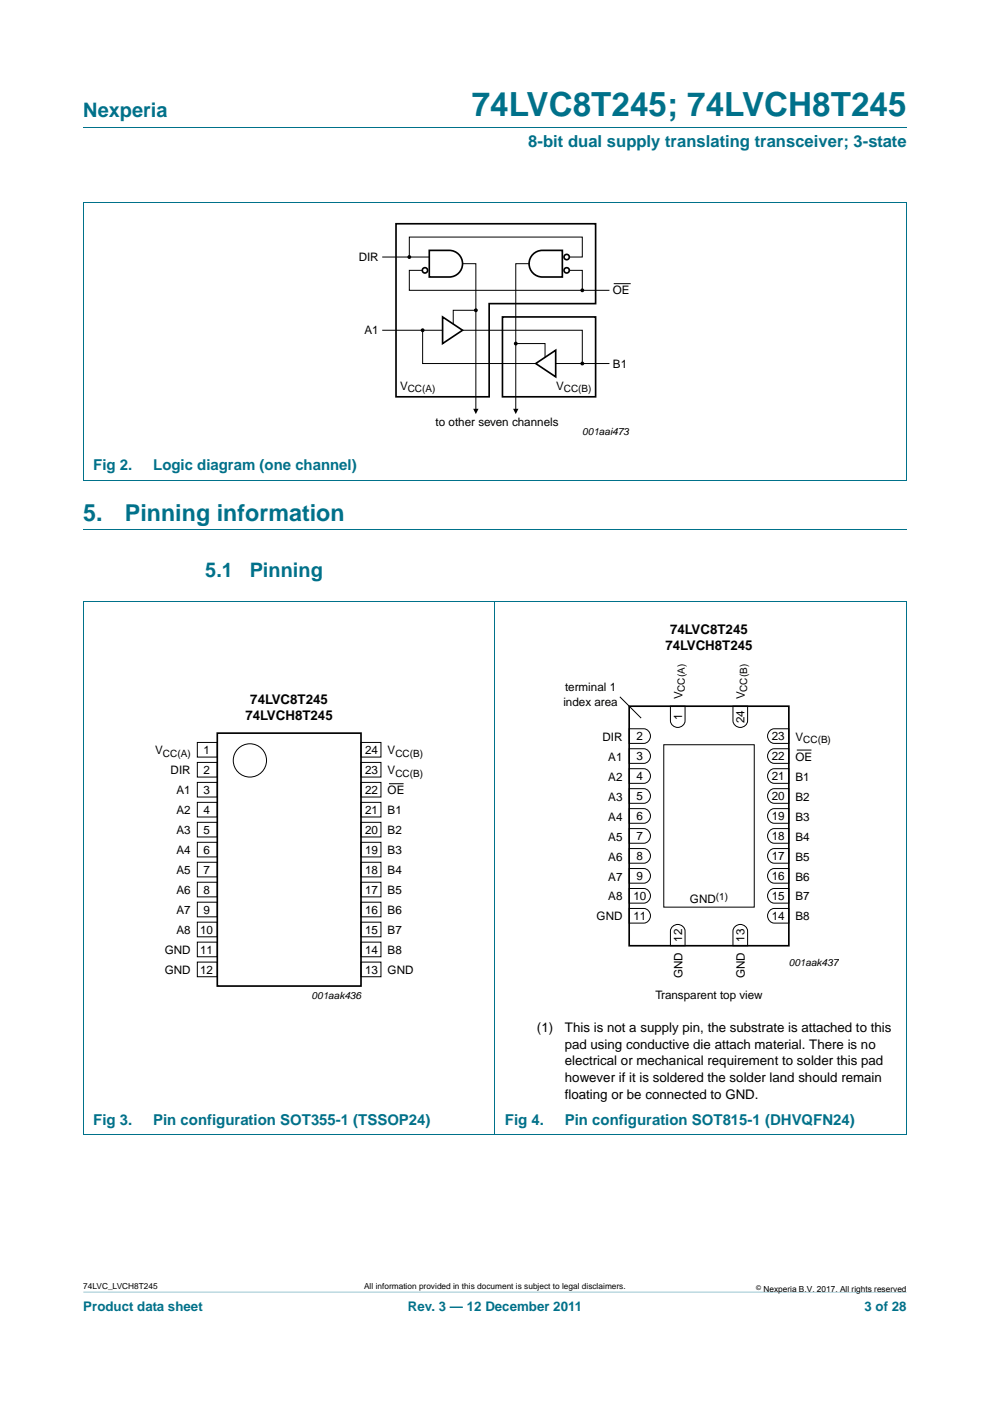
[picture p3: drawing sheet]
<svg xmlns="http://www.w3.org/2000/svg" width="210mm" height="297mm" viewBox="0 0 210 297" stroke-linecap="round" stroke-linejoin="round" font-family="sans-serif">
<path d="M17.7 273.9l174.6 .1z" fill="#00718a"/>
<path d="M17.7 27h174.6M17.6 42.9h174.7M17.7 42.9v58.8M192.3 42.9v58.8M17.6 101.8h174.7M17.7 112.4h174.6M17.6 127.5h174.7M17.7 127.6v112.9M105 127.5v113.1M192.3 127.6v112.9M17.6 240.6h174.7" fill="none" stroke="#00718a" stroke-width=".21"/>
<path d="M100.4 86.7h1.1l-.6 1.1zM108.8 86.7h1.2l-.6 1.1z" fill="#000"/>
<g fill="none" stroke="#000" stroke-width=".21">
<path d="M81.2 54.5h9.9M86.8 54.5v-4.2h36.7v4.2h-2.7M89.6 57.3h-2.8v4.3h42.4M98.1 55.9h2.8v31.1M112.2 55.9h-2.8v31.1M120.8 57.3h2.7v4.3M81.2 70h12.7M89.6 70v7.1h24M98.1 70h25.4v7.1M100.9 65.8h-4.8v2.8M109.4 72.8h6.2v2.9M117.9 77.1h11.3"/>
<path d="M130.3 60.1h3.4M41.9 157.4h4.2v3.1h-4.2zM76.6 157.4h4.2v3.1h-4.2zM131.5 147.7l4.5 4.6M133.4 158.7h3.2a1.56 1.56 0 0 1 1.4 1.6 1.56 1.56 0 0 1-1.4 1.6h-3.2zM133.4 154.5h3.2a1.56 1.56 0 0 1 1.4 1.6 1.56 1.56 0 0 1-1.4 1.5h-3.2zM140.8 157.9h19.2v34.4h-19.2zM142.2 149.7h3.1v3.1a1.56 1.56 0 0 1-1.5 1.4 1.56 1.56 0 0 1-1.6-1.4zM155.5 149.7h3.1v3.1a1.56 1.56 0 0 1-1.6 1.4 1.56 1.56 0 0 1-1.5-1.4zM163.4 159.1l.8-.4h3.1v3.2h-3.1a1.57 1.57 0 0 1-1.3-1.2 1.57 1.57 0 0 1 .5-1.6zM163.4 154.8l.8-.3h3.1v3.1h-3.1a1.57 1.57 0 0 1-1.3-1.1 1.57 1.57 0 0 1 .5-1.7zM169 159h3.1"/>
<path d="M41.9 161.6h4.2v3.2h-4.2zM41.9 165.9h4.2v3.1h-4.2zM41.9 170.1h4.2v3.1h-4.2zM41.9 174.3h4.2v3.2h-4.2zM41.9 178.6h4.2v3.1h-4.2zM76.6 174.3h4.2v3.2h-4.2zM76.6 178.6h4.2v3.1h-4.2zM76.6 165.9h4.2v3.1h-4.2zM76.6 170.1h4.2v3.1h-4.2zM76.6 161.6h4.2v3.2h-4.2zM82.5 166.2h3.1M133.4 179.9h3.2a1.56 1.56 0 0 1 1.4 1.6 1.56 1.56 0 0 1-1.4 1.5h-3.2z"/>
<path d="M133.4 175.7h3.2a1.56 1.56 0 0 1 1.4 1.5 1.56 1.56 0 0 1-1.4 1.6h-3.2zM133.4 171.4h3.2a1.56 1.56 0 0 1 1.4 1.6 1.56 1.56 0 0 1-1.4 1.6h-3.2zM133.4 167.2h3.2a1.56 1.56 0 0 1 1.4 1.6 1.56 1.56 0 0 1-1.4 1.5h-3.2zM133.4 163h3.2a1.56 1.56 0 0 1 1.4 1.5 1.56 1.56 0 0 1-1.4 1.6h-3.2zM163.4 176l.8-.3h3.1v3.1h-3.1a1.57 1.57 0 0 1-1.3-1.1 1.57 1.57 0 0 1 .5-1.7zM163.4 171.8l.8-.4h3.1v3.2h-3.1a1.57 1.57 0 0 1-1.3-1.2 1.57 1.57 0 0 1 .5-1.6zM163.4 167.5l.8-.3h3.1v3.1h-3.1a1.57 1.57 0 0 1-1.3-1.1 1.57 1.57 0 0 1 .5-1.7zM163.4 163.3l.8-.3h3.1v3.1h-3.1a1.57 1.57 0 0 1-1.3-1.1 1.57 1.57 0 0 1 .5-1.7zM41.9 182.8h4.2v3.1h-4.2zM41.9 187h4.2v3.2h-4.2zM41.9 191.3h4.2v3.1h-4.2zM41.9 195.5h4.2v3.1h-4.2z"/>
<path d="M41.9 199.7h4.2v3.2h-4.2zM76.6 199.7h4.2v3.2h-4.2zM76.6 191.3h4.2v3.1h-4.2zM76.6 195.5h4.2v3.1h-4.2zM76.6 182.8h4.2v3.1h-4.2zM76.6 187h4.2v3.2h-4.2zM133.4 192.6h3.2a1.56 1.56 0 0 1 1.4 1.6 1.56 1.56 0 0 1-1.4 1.5h-3.2zM133.4 188.4h3.2a1.56 1.56 0 0 1 1.4 1.5 1.56 1.56 0 0 1-1.4 1.6h-3.2zM133.4 184.1h3.2a1.56 1.56 0 0 1 1.4 1.6 1.56 1.56 0 0 1-1.4 1.6h-3.2zM142.5 196.6a1.57 1.57 0 0 1 1.7-.5 1.57 1.57 0 0 1 1.1 1.3v3.1h-3.1v-3.1zM155.8 196.6a1.57 1.57 0 0 1 1.7-.5 1.57 1.57 0 0 1 1.1 1.3v3.1h-3.1v-3.1zM163.4 192.9l.8-.3h3.1v3.1h-3.1a1.57 1.57 0 0 1-1.3-1.1 1.57 1.57 0 0 1 .5-1.7z"/>
<path d="M163.4 188.7l.8-.3h3.1v3.1h-3.1a1.57 1.57 0 0 1-1.3-1.1 1.57 1.57 0 0 1 .5-1.7zM163.4 184.5l.8-.4h3.1v3.2h-3.1a1.57 1.57 0 0 1-1.3-1.2 1.57 1.57 0 0 1 .5-1.6zM163.4 180.2l.8-.3h3.1v3.1h-3.1a1.57 1.57 0 0 1-1.3-1.1 1.57 1.57 0 0 1 .5-1.7zM41.9 204h4.2v3.1h-4.2zM76.6 204h4.2v3.1h-4.2z"/>
<circle cx="53" cy="161.2" r="3.5"/>
</g>
<g fill="none" stroke="#000" stroke-width=".35">
<path d="M84 47.4h42.3v17h-22.5v19.7h-19.8zM91.1 53.1h4.2a2.82 2.82 0 0 1 2.8 2.8 2.82 2.82 0 0 1-2.8 2.8h-4.2zM112.8 54.1a2.82 2.82 0 0 1 2.2-1h4.3v5.6h-4.3a2.82 2.82 0 0 1-2.5-1.6 2.82 2.82 0 0 1 .3-3zM93.9 67.2l4.2 2.8-4.2 2.8zM106.6 67.2h19.7v16.9h-19.7zM113.6 77.1l4.3-2.8v5.6zM46.1 155.4h30.5v53.7h-30.5zM133.4 149.7h33.9v50.8h-33.9z"/>
<circle cx="90.1" cy="57.3" r=".56"/>
<circle cx="120.2" cy="57.3" r=".56"/>
<circle cx="120.2" cy="54.5" r=".56"/>
</g>
<g fill="#000" stroke="#000" stroke-width=".25">
<circle cx="86.8" cy="54.5" r=".28"/>
<circle cx="89.6" cy="70" r=".28"/>
<circle cx="100.9" cy="65.8" r=".28"/>
<circle cx="109.4" cy="72.8" r=".28"/>
<circle cx="123.5" cy="61.6" r=".28"/>
<circle cx="123.5" cy="77.1" r=".28"/>
</g>
<text font-size="7" fill="#00718a" x="100.1" y="24.6">74LVC8T245; 74LVCH8T245</text>
<g font-size="4.9" fill="#00718a">
<text x="17.7" y="110.4">5.</text>
<text x="26.5" y="110.4">Pinning information</text>
</g>
<g font-size="4.2" fill="#00718a">
<text x="17.7" y="24.9">Nexperia</text>
<text x="43.5" y="122.2">5.1</text>
<text x="53" y="122.2">Pinning</text>
</g>
<text font-size="3.5" fill="#00718a" x="112.1" y="31.1">8-bit dual supply translating transceiver; 3-state</text>
<g font-size="3.2" fill="#00718a">
<text x="19.8" y="99.7">Fig 2.</text>
<text x="32.5" y="99.7">Logic diagram (one channel)</text>
<text x="19.8" y="238.5">Fig 3.</text>
<text x="32.5" y="238.5">Pin configuration SOT355-1 (TSSOP24)</text>
<text x="107.1" y="238.5">Fig 4.</text>
<text x="119.8" y="238.5">Pin configuration SOT815-1 (DHVQFN24)</text>
</g>
<g font-size="2.8">
<text x="141.1" y="137.8">74LVCH8T245</text>
<text x="142.1" y="134.5">74LVC8T245</text>
<text x="53.1" y="149.2">74LVC8T245</text>
<text x="52.1" y="152.6">74LVCH8T245</text>
<text x="113.9" y="218.8">(1)</text>
<text x="119.8" y="218.8">This is not a supply pin, the substrate is attached to this</text>
<text x="119.8" y="222.4">pad using conductive die attach material. There is no</text>
<text x="119.8" y="225.9">electrical or mechanical requirement to solder this pad</text>
<text x="119.8" y="229.4">however if it is soldered the solder land should remain</text>
<text x="119.8" y="232.9">floating or be connected to GND.</text>
</g>
<g font-size="2.8" fill="#00718a">
<text x="17.7" y="277.9">Product data sheet</text>
<text x="86.5" y="277.9">Rev. 3 — 12 December 2011</text>
<text x="183.4" y="277.9">3 of 28</text>
</g>
<g font-size="2.5">
<text x="76.1" y="55.3">DIR</text>
<text x="130" y="62.4">OE</text>
<text x="77.3" y="70.9">A1</text>
<text x="130" y="77.9">B1</text>
<text x="84.8" y="82.7">V</text>
<text x="118" y="82.7">V</text>
<text x="92.4" y="90.3">to other seven channels</text>
<text x="119.5" y="149.6">index area</text>
<text x="119.8" y="146.6">terminal 1</text>
<text x="144.7" y="148.3" transform="rotate(-90 144.7 148.3)">V</text>
<text x="158" y="148.3" transform="rotate(-90 158 148.3)">V</text>
<text x="144.7" y="152.7" transform="rotate(-90 144.7 152.7)">1</text>
<text x="157.9" y="153.3" transform="rotate(-90 157.9 153.3)">24</text>
<text x="32.9" y="160">V</text>
<text x="43.1" y="159.9">1</text>
<text x="77.5" y="159.9">24</text>
<text x="82.2" y="160">V</text>
<text x="127.8" y="157.1">DIR</text>
<text x="129" y="161.3">A1</text>
<text x="135" y="161.2">3</text>
<text x="135" y="157">2</text>
<text x="163.7" y="161.2">22</text>
<text x="163.7" y="157">23</text>
<text x="168.7" y="161.3">OE</text>
<text x="168.7" y="157.1">V</text>
<text x="36.2" y="164.2">DIR</text>
<text x="43.1" y="164.1">2</text>
<text x="77.5" y="164.1">23</text>
<text x="82.2" y="164.2">V</text>
<text x="129" y="165.5">A2</text>
<text x="135" y="165.4">4</text>
<text x="163.7" y="165.4">21</text>
<text x="168.7" y="165.5">B1</text>
<text x="37.4" y="168.4">A1</text>
<text x="37.4" y="172.7">A2</text>
<text x="43.1" y="168.4">3</text>
<text x="43.1" y="172.6">4</text>
<text x="77.5" y="168.4">22</text>
<text x="77.5" y="172.6">21</text>
<text x="82.2" y="168.4">OE</text>
<text x="82.2" y="172.7">B1</text>
<text x="129" y="174">A4</text>
<text x="129" y="169.8">A3</text>
<text x="135" y="173.9">6</text>
<text x="135" y="169.7">5</text>
<text x="163.7" y="173.9">19</text>
<text x="163.7" y="169.7">20</text>
<text x="168.7" y="174">B3</text>
<text x="168.7" y="169.8">B2</text>
<text x="37.4" y="176.9">A3</text>
<text x="43.1" y="176.8">5</text>
<text x="77.5" y="176.8">20</text>
<text x="82.2" y="176.9">B2</text>
<text x="129" y="178.2">A5</text>
<text x="135" y="178.1">7</text>
<text x="163.7" y="178.1">18</text>
<text x="168.7" y="178.2">B4</text>
<text x="37.4" y="181.1">A4</text>
<text x="37.4" y="185.4">A5</text>
<text x="43.1" y="181.1">6</text>
<text x="43.1" y="185.3">7</text>
<text x="77.5" y="185.3">18</text>
<text x="77.5" y="181.1">19</text>
<text x="82.2" y="181.1">B3</text>
<text x="82.2" y="185.4">B4</text>
<text x="129" y="182.5">A6</text>
<text x="135" y="182.4">8</text>
<text x="163.7" y="182.4">17</text>
<text x="168.7" y="182.5">B5</text>
<text x="37.4" y="189.6">A6</text>
<text x="43.1" y="189.5">8</text>
<text x="77.5" y="189.5">17</text>
<text x="82.2" y="189.6">B5</text>
<text x="129" y="190.9">A8</text>
<text x="129" y="186.7">A7</text>
<text x="134.3" y="190.8">10</text>
<text x="135" y="186.6">9</text>
<text x="146.3" y="191.5">GND</text>
<text x="163.7" y="190.8">15</text>
<text x="163.7" y="186.6">16</text>
<text x="168.7" y="190.9">B7</text>
<text x="168.7" y="186.7">B6</text>
<text x="37.4" y="193.8">A7</text>
<text x="42.5" y="198">10</text>
<text x="43.1" y="193.8">9</text>
<text x="77.5" y="193.8">16</text>
<text x="77.5" y="198">15</text>
<text x="82.2" y="193.8">B6</text>
<text x="126.6" y="195.2">GND</text>
<text x="134.3" y="195.1">11</text>
<text x="163.7" y="195.1">14</text>
<text x="168.7" y="195.2">B8</text>
<text x="35" y="202.3">GND</text>
<text x="37.4" y="198.1">A8</text>
<text x="42.5" y="202.2">11</text>
<text x="77.5" y="202.2">14</text>
<text x="82.2" y="198.1">B7</text>
<text x="82.2" y="202.3">B8</text>
<text x="144.7" y="199.6" transform="rotate(-90 144.7 199.6)">12</text>
<text x="157.9" y="199.6" transform="rotate(-90 157.9 199.6)">13</text>
<text x="35" y="206.5">GND</text>
<text x="42.5" y="206.5">12</text>
<text x="77.5" y="206.5">13</text>
<text x="82.2" y="206.5">GND</text>
<text x="144.7" y="207.4" transform="rotate(-90 144.7 207.4)">GND</text>
<text x="158" y="207.4" transform="rotate(-90 158 207.4)">GND</text>
<text x="139" y="211.8">Transparent top view</text>
</g>
<g font-size="2.1">
<text x="86.5" y="83.2">CC(A)</text>
<text x="119.6" y="83.2">CC(B)</text>
<text x="123.5" y="92.3">001aai473</text>
<text x="145.2" y="146.7" transform="rotate(-90 145.2 146.7)">CC(A)</text>
<text x="158.5" y="146.7" transform="rotate(-90 158.5 146.7)">CC(B)</text>
<text x="34.6" y="160.4">CC(A)</text>
<text x="83.9" y="160.4">CC(B)</text>
<text x="170.4" y="157.5">CC(B)</text>
<text x="83.9" y="164.7">CC(B)</text>
<text x="151.8" y="190.7">(1)</text>
<text x="167.3" y="204.7">001aak437</text>
<text x="66.1" y="211.9">001aak436</text>
</g>
<g font-size="1.8">
<text x="17.7" y="273.3">74LVC_LVCH8T245</text>
<text x="77.2" y="273.3">All information provided in this document is subject to legal disclaimers.</text>
<text x="161.9" y="273.9">Nexperia B.V. 2017. All rights reserved</text>
</g>
<text font-size="1.4" x="160.4" y="273.4">©</text>
</svg>
